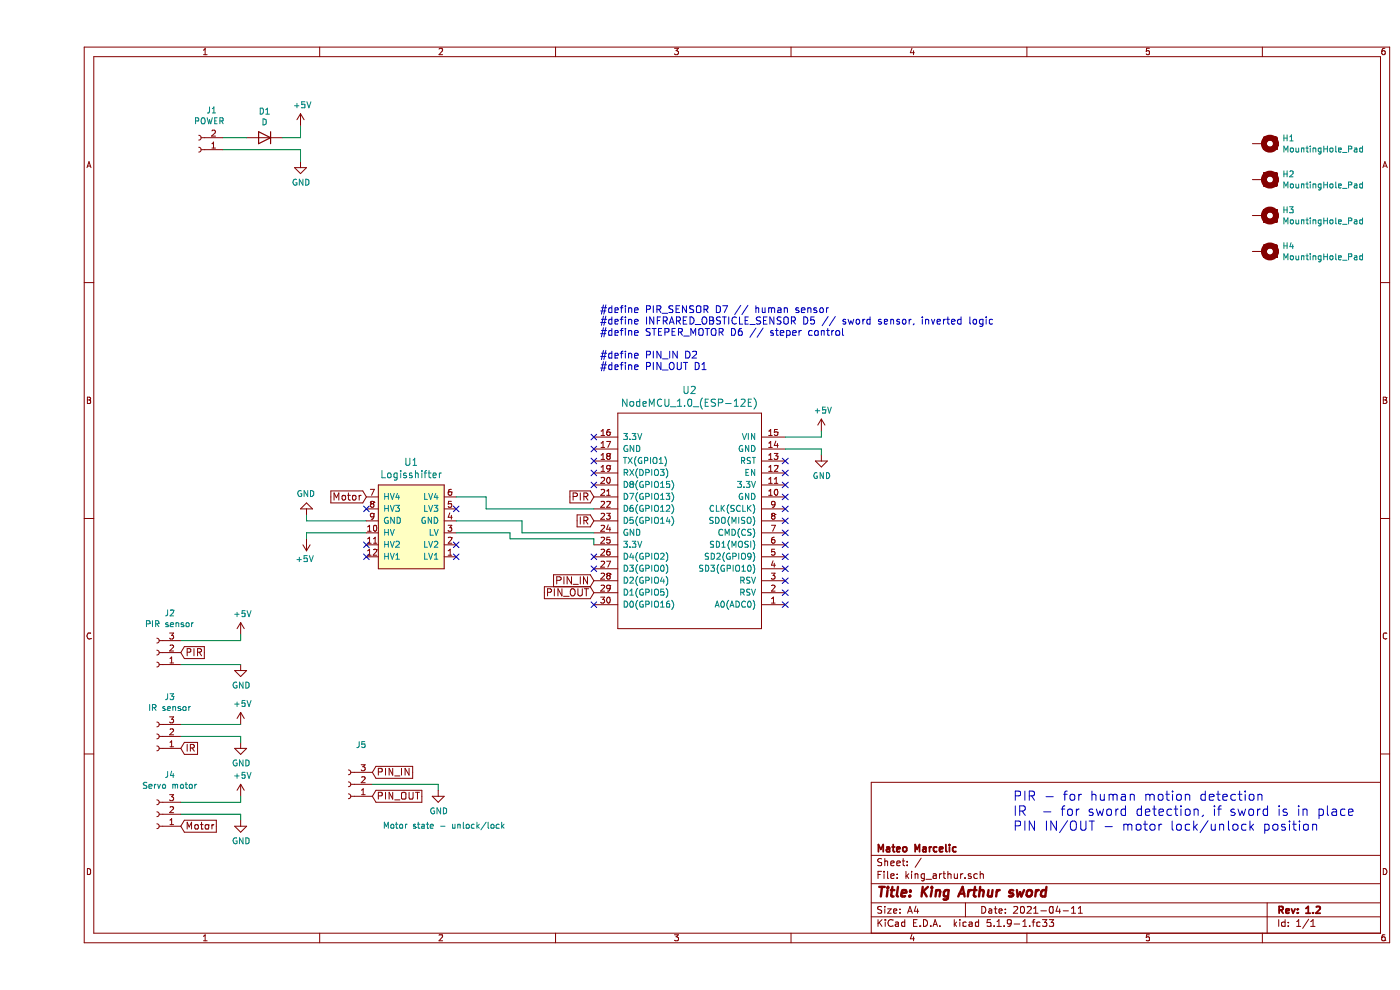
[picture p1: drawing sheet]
EESchema Schematic File Version 4
EELAYER 30 0
EELAYER END
$Descr A4 11693 8268
encoding utf-8
Sheet 1 1
Title "King Arthur sword"
Date "2021-04-11"
Rev "1.2"
Comp "Mateo Marcelic"
Comment1 ""
Comment2 ""
Comment3 ""
Comment4 ""
$EndDescr
$Comp
L cus:GND #PWR04
U 1 1
P 6550 3800
F 0 "#PWR04" H 6550 3550 50  0001 C CNN
F 1 "GND" H 6555 3627 50  0000 C CNN
F 2 "" H 6550 3800 50  0001 C CNN
F 3 "" H 6550 3800 50  0001 C CNN
	1    6550 3800
	1    0    0    -1  
$EndComp
Wire Wire Line
	6250 3750 6550 3750
Wire Wire Line
	6550 3750 6550 3800
NoConn ~ 6250 3850
NoConn ~ 6250 3950
NoConn ~ 6250 4050
NoConn ~ 6250 4150
NoConn ~ 6250 4250
NoConn ~ 6250 4350
NoConn ~ 6250 4450
NoConn ~ 6250 4550
NoConn ~ 6250 4650
NoConn ~ 6250 4750
NoConn ~ 6250 4850
NoConn ~ 6250 4950
NoConn ~ 6250 5050
NoConn ~ 4650 3650
NoConn ~ 4650 3750
NoConn ~ 4650 3850
NoConn ~ 4650 3950
NoConn ~ 4650 4050
NoConn ~ 4650 4650
NoConn ~ 4650 4750
NoConn ~ 4650 5050
Text Notes 4700 3100 0    59   ~ 0
#define PIR_SENSOR D7 // human sensor\n#define INFRARED_OBSTICLE_SENSOR D5 // sword sensor, inverted logic\n#define STEPER_MOTOR D6 // steper control\n\n#define PIN_IN D2\n#define PIN_OUT D1
$Comp
L ESP8266:NodeMCU_1.0_(ESP-12E) U2
U 1 1
P 5450 4350
F 0 "U2" H 5450 3263 60  0000 C CNN
F 1 "NodeMCU_1.0_(ESP-12E)" H 5450 3369 60  0000 C CNN
F 2 "ESP8266:ESP12F-Devkit-V3" H 4850 3500 60  0001 C CNN
F 3 "" H 4850 3500 60  0000 C CNN
	1    5450 4350
	-1   0    0    1   
$EndComp
$Comp
L my:Logisshifter U1
U 1 1
P 3400 4200
F 0 "U1" V 3736 4475 59  0000 C CNN
F 1 "Logisshifter" V 3631 4475 59  0000 C CNN
F 2 "king_arthur:DIP-12_393_ELL" H 3400 4200 59  0001 C CNN
F 3 "" H 3400 4200 59  0001 C CNN
	1    3400 4200
	0    -1   -1   0   
$EndComp
Wire Wire Line
	4650 4450 4050 4450
Wire Wire Line
	4050 4450 4050 4350
Wire Wire Line
	4050 4350 3500 4350
Wire Wire Line
	3500 4450 3950 4450
Wire Wire Line
	3950 4450 3950 4500
Wire Wire Line
	3950 4500 4650 4500
Wire Wire Line
	4650 4500 4650 4550
NoConn ~ 3500 4250
NoConn ~ 2750 4250
$Comp
L cus:+5V #PWR06
U 1 1
P 2250 4500
F 0 "#PWR06" H 2250 4350 50  0001 C CNN
F 1 "+5V" H 2265 4673 50  0000 C CNN
F 2 "" H 2250 4500 50  0001 C CNN
F 3 "" H 2250 4500 50  0001 C CNN
	1    2250 4500
	-1   0    0    1   
$EndComp
$Comp
L cus:GND #PWR05
U 1 1
P 2250 4300
F 0 "#PWR05" H 2250 4050 50  0001 C CNN
F 1 "GND" H 2255 4127 50  0000 C CNN
F 2 "" H 2250 4300 50  0001 C CNN
F 3 "" H 2250 4300 50  0001 C CNN
	1    2250 4300
	-1   0    0    1   
$EndComp
Wire Wire Line
	2250 4350 2750 4350
Wire Wire Line
	2750 4450 2250 4450
Wire Wire Line
	2250 4450 2250 4500
Wire Wire Line
	2250 4300 2250 4350
$Comp
L Connector:Conn_01x03_Female J2
U 1 1
P 1000 5450
F 0 "J2" H 892 5125 50  0000 C CNN
F 1 "PIR sensor" H 892 5216 50  0000 C CNN
F 2 "Connector_JST:JST_EH_B3B-EH-A_1x03_P2.50mm_Vertical" H 1000 5450 50  0001 C CNN
F 3 "~" H 1000 5450 50  0001 C CNN
	1    1000 5450
	-1   0    0    1   
$EndComp
$Comp
L Connector:Conn_01x03_Female J3
U 1 1
P 1000 6150
F 0 "J3" H 892 5825 50  0000 C CNN
F 1 "IR sensor" H 892 5916 50  0000 C CNN
F 2 "Connector_JST:JST_EH_B3B-EH-A_1x03_P2.50mm_Vertical" H 1000 6150 50  0001 C CNN
F 3 "~" H 1000 6150 50  0001 C CNN
	1    1000 6150
	-1   0    0    1   
$EndComp
$Comp
L Connector:Conn_01x03_Female J4
U 1 1
P 1000 6800
F 0 "J4" H 892 6475 50  0000 C CNN
F 1 "Servo motor" H 892 6566 50  0000 C CNN
F 2 "Connector_JST:JST_EH_B3B-EH-A_1x03_P2.50mm_Vertical" H 1000 6800 50  0001 C CNN
F 3 "~" H 1000 6800 50  0001 C CNN
	1    1000 6800
	-1   0    0    1   
$EndComp
Text GLabel 4650 4150 0    59   Input ~ 0
PIR
Text GLabel 4650 4350 0    59   Input ~ 0
IR
Text GLabel 2750 4150 0    59   Input ~ 0
Motor
Text GLabel 1200 6900 2    59   Input ~ 0
Motor
Text GLabel 1200 6250 2    59   Input ~ 0
IR
Text GLabel 1200 5450 2    59   Input ~ 0
PIR
$Comp
L cus:+5V #PWR011
U 1 1
P 1700 6650
F 0 "#PWR011" H 1700 6500 50  0001 C CNN
F 1 "+5V" H 1715 6823 50  0000 C CNN
F 2 "" H 1700 6650 50  0001 C CNN
F 3 "" H 1700 6650 50  0001 C CNN
	1    1700 6650
	1    0    0    -1  
$EndComp
$Comp
L cus:+5V #PWR09
U 1 1
P 1700 6050
F 0 "#PWR09" H 1700 5900 50  0001 C CNN
F 1 "+5V" H 1715 6223 50  0000 C CNN
F 2 "" H 1700 6050 50  0001 C CNN
F 3 "" H 1700 6050 50  0001 C CNN
	1    1700 6050
	1    0    0    -1  
$EndComp
$Comp
L cus:+5V #PWR07
U 1 1
P 1700 5300
F 0 "#PWR07" H 1700 5150 50  0001 C CNN
F 1 "+5V" H 1715 5473 50  0000 C CNN
F 2 "" H 1700 5300 50  0001 C CNN
F 3 "" H 1700 5300 50  0001 C CNN
	1    1700 5300
	1    0    0    -1  
$EndComp
$Comp
L cus:GND #PWR012
U 1 1
P 1700 6850
F 0 "#PWR012" H 1700 6600 50  0001 C CNN
F 1 "GND" H 1705 6677 50  0000 C CNN
F 2 "" H 1700 6850 50  0001 C CNN
F 3 "" H 1700 6850 50  0001 C CNN
	1    1700 6850
	1    0    0    -1  
$EndComp
$Comp
L cus:GND #PWR010
U 1 1
P 1700 6200
F 0 "#PWR010" H 1700 5950 50  0001 C CNN
F 1 "GND" H 1705 6027 50  0000 C CNN
F 2 "" H 1700 6200 50  0001 C CNN
F 3 "" H 1700 6200 50  0001 C CNN
	1    1700 6200
	1    0    0    -1  
$EndComp
$Comp
L cus:GND #PWR08
U 1 1
P 1700 5550
F 0 "#PWR08" H 1700 5300 50  0001 C CNN
F 1 "GND" H 1705 5377 50  0000 C CNN
F 2 "" H 1700 5550 50  0001 C CNN
F 3 "" H 1700 5550 50  0001 C CNN
	1    1700 5550
	1    0    0    -1  
$EndComp
Wire Wire Line
	1200 5350 1700 5350
Wire Wire Line
	1700 5350 1700 5300
Wire Wire Line
	1700 5550 1200 5550
Wire Wire Line
	1200 6050 1700 6050
Wire Wire Line
	1700 6200 1700 6150
Wire Wire Line
	1700 6150 1200 6150
Wire Wire Line
	1200 6700 1700 6700
Wire Wire Line
	1700 6700 1700 6650
Wire Wire Line
	1700 6850 1700 6800
Wire Wire Line
	1700 6800 1200 6800
$Comp
L Connector:Conn_01x02_Female J1
U 1 1
P 1350 1250
F 0 "J1" H 1242 925 50  0000 C CNN
F 1 "POWER " H 1242 1016 50  0000 C CNN
F 2 "Connector_JST:JST_EH_B2B-EH-A_1x02_P2.50mm_Vertical" H 1350 1250 50  0001 C CNN
F 3 "~" H 1350 1250 50  0001 C CNN
	1    1350 1250
	-1   0    0    1   
$EndComp
$Comp
L cus:+5V #PWR01
U 1 1
P 2200 1050
F 0 "#PWR01" H 2200 900 50  0001 C CNN
F 1 "+5V" H 2215 1223 50  0000 C CNN
F 2 "" H 2200 1050 50  0001 C CNN
F 3 "" H 2200 1050 50  0001 C CNN
	1    2200 1050
	1    0    0    -1  
$EndComp
$Comp
L cus:GND #PWR02
U 1 1
P 2200 1350
F 0 "#PWR02" H 2200 1100 50  0001 C CNN
F 1 "GND" H 2205 1177 50  0000 C CNN
F 2 "" H 2200 1350 50  0001 C CNN
F 3 "" H 2200 1350 50  0001 C CNN
	1    2200 1350
	1    0    0    -1  
$EndComp
Wire Wire Line
	2200 1150 2200 1050
Wire Wire Line
	2200 1350 2200 1250
Wire Wire Line
	2200 1250 1550 1250
$Comp
L Connector:Conn_01x03_Female J5
U 1 1
P 2600 6550
F 0 "J5" H 2492 6225 50  0000 C CNN
F 1 "Motor state - unlock/lock" H 1800 6900 50  0000 C CNN
F 2 "Connector_JST:JST_EH_B3B-EH-A_1x03_P2.50mm_Vertical" H 2600 6550 50  0001 C CNN
F 3 "~" H 2600 6550 50  0001 C CNN
	1    2600 6550
	-1   0    0    1   
$EndComp
$Comp
L cus:GND #PWR013
U 1 1
P 3350 6600
F 0 "#PWR013" H 3350 6350 50  0001 C CNN
F 1 "GND" H 3355 6427 50  0000 C CNN
F 2 "" H 3350 6600 50  0001 C CNN
F 3 "" H 3350 6600 50  0001 C CNN
	1    3350 6600
	1    0    0    -1  
$EndComp
Wire Wire Line
	2800 6550 3350 6550
Wire Wire Line
	3350 6550 3350 6600
Text GLabel 4650 4850 0    59   Input ~ 0
PIN_IN
Text GLabel 4650 4950 0    59   Input ~ 0
PIN_OUT
Text GLabel 2800 6450 2    59   Input ~ 0
PIN_IN
Text GLabel 2800 6650 2    59   Input ~ 0
PIN_OUT
Wire Wire Line
	6550 3600 6550 3650
$Comp
L cus:+5V #PWR03
U 1 1
P 6550 3600
F 0 "#PWR03" H 6550 3450 50  0001 C CNN
F 1 "+5V" H 6565 3773 50  0000 C CNN
F 2 "" H 6550 3600 50  0001 C CNN
F 3 "" H 6550 3600 50  0001 C CNN
	1    6550 3600
	1    0    0    -1  
$EndComp
Wire Wire Line
	6550 3650 6250 3650
$Comp
L Device:D D1
U 1 1
P 1900 1150
F 0 "D1" H 1900 933 50  0000 C CNN
F 1 "D" H 1900 1024 50  0000 C CNN
F 2 "Diode_THT:D_DO-41_SOD81_P12.70mm_Horizontal" H 1900 1150 50  0001 C CNN
F 3 "~" H 1900 1150 50  0001 C CNN
	1    1900 1150
	-1   0    0    1   
$EndComp
Wire Wire Line
	1550 1150 1750 1150
Wire Wire Line
	2050 1150 2200 1150
Wire Wire Line
	4650 4250 3750 4250
Wire Wire Line
	3750 4250 3750 4150
Wire Wire Line
	3750 4150 3500 4150
NoConn ~ 2750 4550
NoConn ~ 2750 4650
NoConn ~ 3500 4650
NoConn ~ 3500 4550
$Comp
L Mechanical:MountingHole_Pad H1
U 1 1
P 10250 1200
F 0 "H1" V 10204 1350 50  0000 L CNN
F 1 "MountingHole_Pad" V 10295 1350 50  0000 L CNN
F 2 "MountingHole:MountingHole_3.2mm_M3_Pad_Via" H 10250 1200 50  0001 C CNN
F 3 "~" H 10250 1200 50  0001 C CNN
	1    10250 1200
	0    1    1    0   
$EndComp
$Comp
L Mechanical:MountingHole_Pad H2
U 1 1
P 10250 1500
F 0 "H2" V 10204 1650 50  0000 L CNN
F 1 "MountingHole_Pad" V 10295 1650 50  0000 L CNN
F 2 "MountingHole:MountingHole_3.2mm_M3_Pad_Via" H 10250 1500 50  0001 C CNN
F 3 "~" H 10250 1500 50  0001 C CNN
	1    10250 1500
	0    1    1    0   
$EndComp
$Comp
L Mechanical:MountingHole_Pad H3
U 1 1
P 10250 1800
F 0 "H3" V 10204 1950 50  0000 L CNN
F 1 "MountingHole_Pad" V 10295 1950 50  0000 L CNN
F 2 "MountingHole:MountingHole_3.2mm_M3_Pad_Via" H 10250 1800 50  0001 C CNN
F 3 "~" H 10250 1800 50  0001 C CNN
	1    10250 1800
	0    1    1    0   
$EndComp
$Comp
L Mechanical:MountingHole_Pad H4
U 1 1
P 10250 2100
F 0 "H4" V 10204 2250 50  0000 L CNN
F 1 "MountingHole_Pad" V 10295 2250 50  0000 L CNN
F 2 "MountingHole:MountingHole_3.2mm_M3_Pad_Via" H 10250 2100 50  0001 C CNN
F 3 "~" H 10250 2100 50  0001 C CNN
	1    10250 2100
	0    1    1    0   
$EndComp
Text Notes 8150 6950 0    79   ~ 0
PIR - for human motion detection\nIR  - for sword detection, if sword is in place\nPIN IN/OUT - motor lock/unlock position
$EndSCHEMATC
